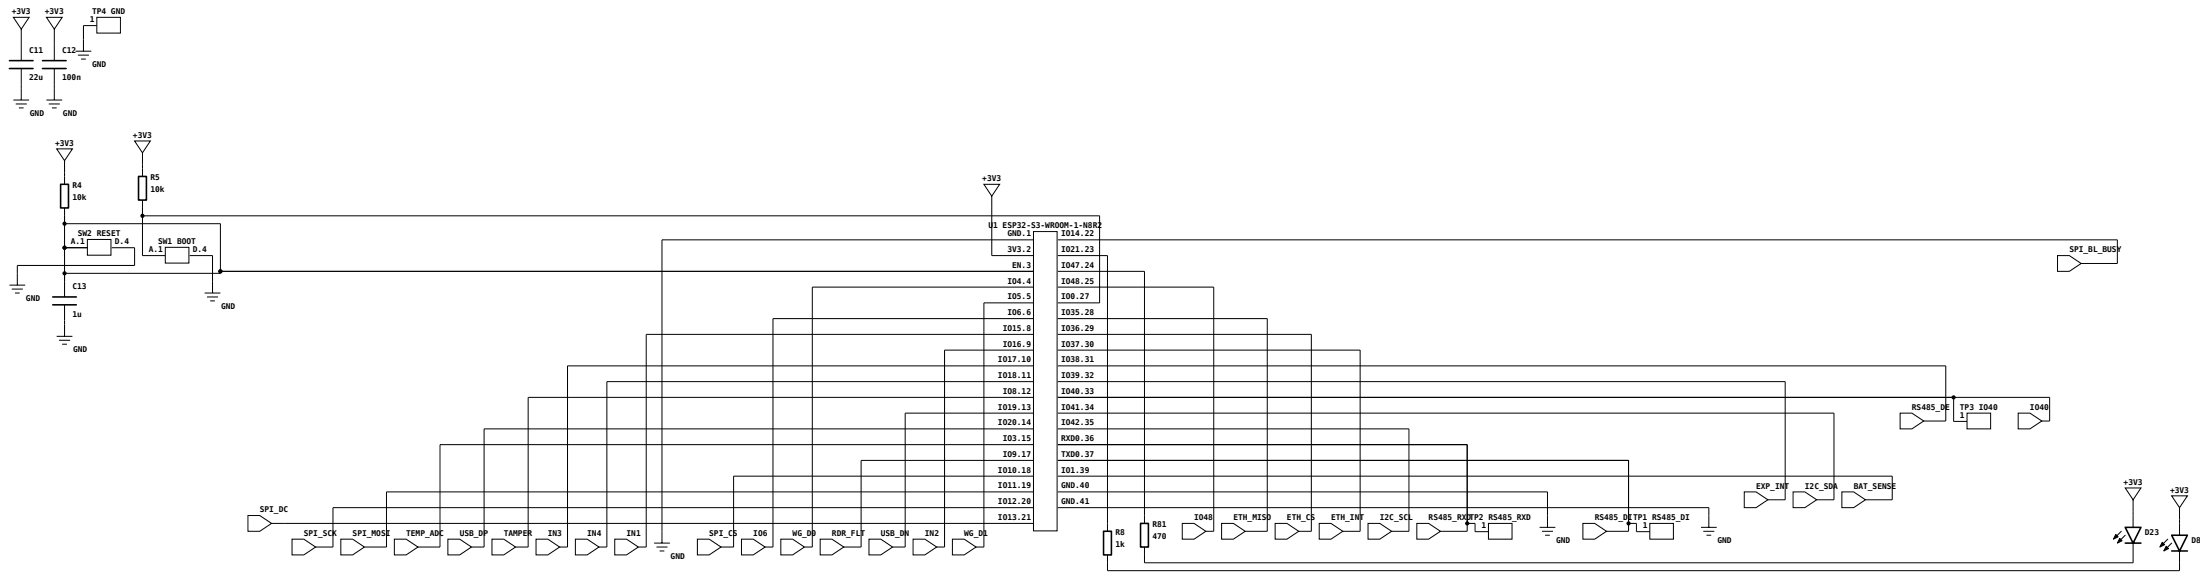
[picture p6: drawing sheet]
<svg xmlns="http://www.w3.org/2000/svg" width="740mm" height="198mm" viewBox="0 0 740 198" stroke-linecap="round" stroke-linejoin="round" font-family="sans-serif">
<g fill="none" stroke="#000" stroke-width=".34">
<path d="M4.5 5.8h5.3l-2.7 4zM7.1 9.8v10.6M15.6 5.8h5.3l-2.6 4zM18.3 9.8v10.6M25.4 17.2h5.3M26.2 18.5h3.7M27.3 19.8h1.5M32.5 5.8h8v5.3h-8zM32.5 8.6h-4.5v8.6M4.5 33.6h5.3M5.3 34.9h3.7M6.3 36.2h1.6"/>
<path d="M7.1 23v10.6M15.6 33.6h5.3M16.4 34.9h3.7M17.5 36.2h1.5M18.3 23v10.6M19 50h5.3l-2.6 4zM21.7 54v7.9M45.2 47.4h5.3l-2.6 3.9zM47.9 51.3v8M21.7 69.8v29.9M21.7 75.1h52.4v16.7h-52.4M47.9 67.2v18.7h7.7"/>
<path d="M47.9 72.5h321.7v29.2h-14M330.7 61.9h5.3l-2.6 4zM333.4 65.9v20h14M347.4 77.8h7.9v100.5h-7.9zM3.2 95.8h5.3M4 97.1h3.7M5 98.4h1.6M21.7 83.2h7.7M29.4 80.4h7.9v5.3h-7.9zM37.6 83.2h7.6v6h-39.4v6.6M55.6 83.1h7.9v5.3h-7.9zM63.8 85.9h7.6v12.5"/>
<path d="M68.8 98.4h5.3M69.6 99.7h3.7M74.1 91.1h273.3M347.4 96.4h-74.4v87.4h-2.6M347.4 80.6h-124.9v101.8M355.6 96.4h52.4v82.1h-2.7M355.6 85.9h16.7v92.6M355.6 91.1h29.1v84.7M355.6 80.6h356.1v7.9h-12.1M691.6 85.9h4l4 2.6-4 2.6h-4zM19 113h5.3M19.8 114.3h3.7"/>
<path d="M20.9 115.6h1.6M21.7 102.4v10.6M70.6 101.1h1.6M347.4 112.3h-130.2v71.5h-2.6M347.4 107h-87.6v76.8h-2.6M347.4 117.6h-29.9v66.2h-2.6M347.4 101.7h-16.7v82.1h-2.6M355.6 107h70.4v71.5h-7.4M355.6 112.3h85.2v66.2h-4.2M355.6 117.6h101.6v60.9h-5.8M347.4 133.5h-169.9v50.3h-4.2M347.4 122.9h-156.6v60.9h-2.7"/>
<path d="M347.4 128.2h-143.4v55.6h-2.7M347.4 138.8h-43.1v45h-4.3M355.6 122.9h298.4v18.5h-7.4M355.6 128.2h244.5v39.7h-5.8M355.6 133.5h333.4v7.9h-2.7M355.6 138.8h260.9v29.1h-5.8M638.7 138.8h4l3.9 2.6-3.9 2.7h-4zM656.7 133.5v8.1h4.5M661.2 138.8h7.9v5.3h-7.9zM678.4 138.8h4l3.9 2.6-3.9 2.7h-4zM347.4 149.4h-199.5v34.4h-7.4M347.4 144.1h-184.7v39.7h-4.2"/>
<path d="M347.4 159.9h-100.8v23.9h-4.2M347.4 154.6h-57.9v29.2h-5.9M355.6 144.1h118v34.4h-5.8M355.6 149.4h137.6v29.1h-9M355.6 154.6h191.8v23.9h-7.4M355.6 159.9h280.5v8h-9M83.3 173.2h4l4 2.6-4 2.7h-4zM91.3 175.8h256.1M347.4 170.5h-235.5v13.3h-5.8M347.4 165.2h-217.5v18.6h-7.4M355.6 165.2h164.6v11.9M355.6 170.5h218.8v6.6"/>
<path d="M397.4 175.8h4l3.9 2.7-3.9 2.6h-4zM410.6 175.8h4l4 2.7-4 2.6h-4zM428.6 175.8h4l4 2.7-4 2.6h-4zM443.4 175.8h4l4 2.7-4 2.6h-4zM459.8 175.8h4l4 2.7-4 2.6h-4zM476.2 175.8h4l4 2.7-4 2.6h-4zM493.2 175.8h2.6v2.8h4.5M500.3 175.8h8v5.3h-8zM517.5 177.1h5.3M518.3 178.5h3.7M519.4 179.8h1.6M532.1 175.8h3.9l4 2.7-4 2.6h-3.9z"/>
<path d="M547.4 175.8h2.7v2.8h4.5M554.6 175.8h7.9v5.3h-7.9zM571.8 177.1h5.3M572.6 178.5h3.7M573.6 179.8h1.6M586.3 165.2h4l4 2.7-4 2.6h-4zM602.7 165.2h4l4 2.7-4 2.6h-4zM619.1 165.2h4l4 2.7-4 2.6h-4zM714.4 163.9h5.3l-2.7 4zM717 167.9v9.2M730 166.6h5.3l-2.7 3.9zM732.6 170.5v9.3"/>
<path d="M98.2 181.1h3.9l4 2.7-4 2.6h-3.9zM114.6 181.1h3.9l4 2.7-4 2.6h-3.9zM132.6 181.1h3.9l4 2.7-4 2.6h-3.9zM150.5 181.1h4l4 2.7-4 2.6h-4zM165.4 181.1h3.9l4 2.7-4 2.6h-3.9zM180.2 181.1h3.9l4 2.7-4 2.6h-3.9zM193.4 181.1h4l3.9 2.7-3.9 2.6h-4zM206.6 181.1h4l4 2.7-4 2.6h-4zM219.9 182.4h5.3M220.7 183.8h3.7M221.7 185.1h1.6M234.4 181.1h4l4 2.7-4 2.6h-4z"/>
<path d="M249.2 181.1h4l4 2.7-4 2.6h-4zM262.5 181.1h3.9l4 2.7-4 2.6h-3.9zM275.7 181.1h4l3.9 2.7-3.9 2.6h-4zM292.1 181.1h4l3.9 2.7-3.9 2.6h-4zM306.9 181.1h4l4 2.7-4 2.6h-4zM320.1 181.1h4l4 2.7-4 2.6h-4zM717 182.4v6.6h-332.3v-5.2M732.6 185.1v6.6h-360.3v-5.3"/>
</g>
<g fill="none" stroke="#000" stroke-width=".53">
<path d="M3.2 20.4h7.9M3.2 23h7.9M14.3 20.4h7.9M14.3 23h7.9M46.6 59.3h2.6v7.9h-2.6zM20.4 61.9h2.6v7.9h-2.6zM17.7 99.7h8M17.7 102.4h8M370.9 178.5h2.7v7.9h-2.7zM383.4 175.8h2.6v8h-2.6zM714.4 177.1h5.3l-2.7 5.3zM730 179.8h5.3l-2.7 5.3z"/>
<path d="M714.4 182.4h5.3M730 185.1h5.3"/>
</g>
<g fill="#000" stroke="#000" stroke-width=".34">
<path d="M711.2 179.5l.8 .8-1.6 .8zM713.1 178.5l-1.9 1.8zM714.4 179.8l-1.9 1.8zM712.5 180.8l.8 .8-1.6 .8zM726.8 182.2l.8 .8-1.6 .8zM728.1 183.5l.8 .8-1.6 .8zM728.7 181.1l-1.9 1.9zM728.1 184.3l1.9-1.9z"/>
<circle cx="21.7" cy="75.1" r=".53"/>
<circle cx="47.9" cy="72.5" r=".53"/>
<circle cx="21.7" cy="91.8" r=".53"/>
<circle cx="21.7" cy="83.2" r=".53"/>
<circle cx="74.1" cy="91.1" r=".53"/>
<circle cx="656.7" cy="133.5" r=".53"/>
<circle cx="493.2" cy="175.8" r=".53"/>
<circle cx="547.4" cy="175.8" r=".53"/>
</g>
<g font-size="2.6">
<text x="4" y="4.8">+3V3</text>
<text x="15.1" y="4.8">+3V3</text>
<text x="30.9" y="4.8">TP4 GND</text>
<text x="30.2" y="7.4">1</text>
<text x="9.8" y="17.7">C11</text>
<text x="20.9" y="17.7">C12</text>
<text x="30.9" y="22.5">GND</text>
<text x="9.8" y="27">22u</text>
<text x="20.9" y="27">100n</text>
<text x="10" y="38.9">GND</text>
<text x="21.2" y="38.9">GND</text>
<text x="44.7" y="46.3">+3V3</text>
<text x="18.5" y="48.9">+3V3</text>
<text x="24.3" y="63.2">R4</text>
<text x="50.5" y="60.6">R5</text>
<text x="50.5" y="64.6">10k</text>
<text x="330.2" y="60.9">+3V3</text>
<text x="24.3" y="67.2">10k</text>
<text x="332.3" y="76.7">U1 ESP32-S3-WROOM-1-N8R2</text>
<text x="23.8" y="82">A.1</text>
<text x="26.2" y="79.4">SW2 RESET</text>
<text x="38.6" y="82">D.4</text>
<text x="53.2" y="82">SW1 BOOT</text>
<text x="338.6" y="79.4">GND.1</text>
<text x="356.7" y="79.4">IO14.22</text>
<text x="50" y="84.7">A.1</text>
<text x="64.8" y="84.7">D.4</text>
<text x="338.6" y="84.7">3V3.2</text>
<text x="340.2" y="90">EN.3</text>
<text x="356.7" y="84.7">IO21.23</text>
<text x="356.7" y="90">IO47.24</text>
<text x="695.6" y="84.8">SPI_BL_BUSY</text>
<text x="338.6" y="95.3">IO4.4</text>
<text x="356.7" y="95.3">IO48.25</text>
<text x="8.7" y="101.1">GND</text>
<text x="24.3" y="97.1">C13</text>
<text x="338.6" y="100.5">IO5.5</text>
<text x="356.7" y="100.5">IO0.27</text>
<text x="24.3" y="106.4">1u</text>
<text x="74.3" y="103.7">GND</text>
<text x="338.6" y="105.8">IO6.6</text>
<text x="356.7" y="105.8">IO35.28</text>
<text x="337" y="111.1">IO15.8</text>
<text x="356.7" y="111.1">IO36.29</text>
<text x="24.6" y="118.3">GND</text>
<text x="337" y="116.4">IO16.9</text>
<text x="356.7" y="116.4">IO37.30</text>
<text x="335.5" y="121.7">IO17.10</text>
<text x="356.7" y="121.7">IO38.31</text>
<text x="335.5" y="127">IO18.11</text>
<text x="356.7" y="127">IO39.32</text>
<text x="335.5" y="137.6">IO19.13</text>
<text x="337" y="132.3">IO8.12</text>
<text x="356.7" y="132.3">IO40.33</text>
<text x="356.7" y="137.6">IO41.34</text>
<text x="642.7" y="137.7">RS485_DE</text>
<text x="658.8" y="137.7">TP3 IO40</text>
<text x="682.4" y="137.7">IO40</text>
<text x="335.5" y="142.9">IO20.14</text>
<text x="356.7" y="142.9">IO42.35</text>
<text x="658.8" y="140.4">1</text>
<text x="337" y="148.2">IO3.15</text>
<text x="356.7" y="148.2">RXD0.36</text>
<text x="337" y="153.5">IO9.17</text>
<text x="356.7" y="153.5">TXD0.37</text>
<text x="335.5" y="158.8">IO10.18</text>
<text x="356.7" y="158.8">IO1.39</text>
<text x="335.5" y="164">IO11.19</text>
<text x="356.7" y="164">GND.40</text>
<text x="590.3" y="164.2">EXP_INT</text>
<text x="606.7" y="164.2">I2C_SDA</text>
<text x="623.1" y="164.2">BAT_SENSE</text>
<text x="713.8" y="162.9">+3V3</text>
<text x="729.4" y="165.5">+3V3</text>
<text x="87.3" y="172.1">SPI_DC</text>
<text x="335.5" y="169.3">IO12.20</text>
<text x="356.7" y="169.3">GND.41</text>
<text x="335.5" y="174.6">IO13.21</text>
<text x="374.9" y="179.8">R8</text>
<text x="387.3" y="177.1">R81</text>
<text x="401.4" y="174.8">IO48</text>
<text x="414.6" y="174.8">ETH_MISO</text>
<text x="432.6" y="174.8">ETH_CS</text>
<text x="447.4" y="174.8">ETH_INT</text>
<text x="463.8" y="174.8">I2C_SCL</text>
<text x="480.2" y="174.8">RS485_RXDTP2 RS485_RXD</text>
<text x="497.9" y="177.4">1</text>
<text x="536" y="174.8">RS485_DITP1 RS485_DI</text>
<text x="552.2" y="177.4">1</text>
<text x="721" y="179.8">D23</text>
<text x="102.1" y="180">SPI_SCK</text>
<text x="118.5" y="180">SPI_MOSI</text>
<text x="136.5" y="180">TEMP_ADC</text>
<text x="154.5" y="180">USB_DP</text>
<text x="169.3" y="180">TAMPER</text>
<text x="184.1" y="180">IN3</text>
<text x="197.4" y="180">IN4</text>
<text x="210.6" y="180">IN1</text>
<text x="238.4" y="180">SPI_CS</text>
<text x="253.2" y="180">IO6</text>
<text x="266.4" y="180">WG_D0</text>
<text x="279.7" y="180">RDR_FLT</text>
<text x="296.1" y="180">USB_DN</text>
<text x="310.9" y="180">IN2</text>
<text x="324.1" y="180">WG_D1</text>
<text x="374.9" y="183.8">1k</text>
<text x="387.3" y="181.1">470</text>
<text x="523.1" y="182.4">GND</text>
<text x="577.3" y="182.4">GND</text>
<text x="736.6" y="182.4">D8</text>
<text x="225.4" y="187.7">GND</text>
</g>
</svg>
